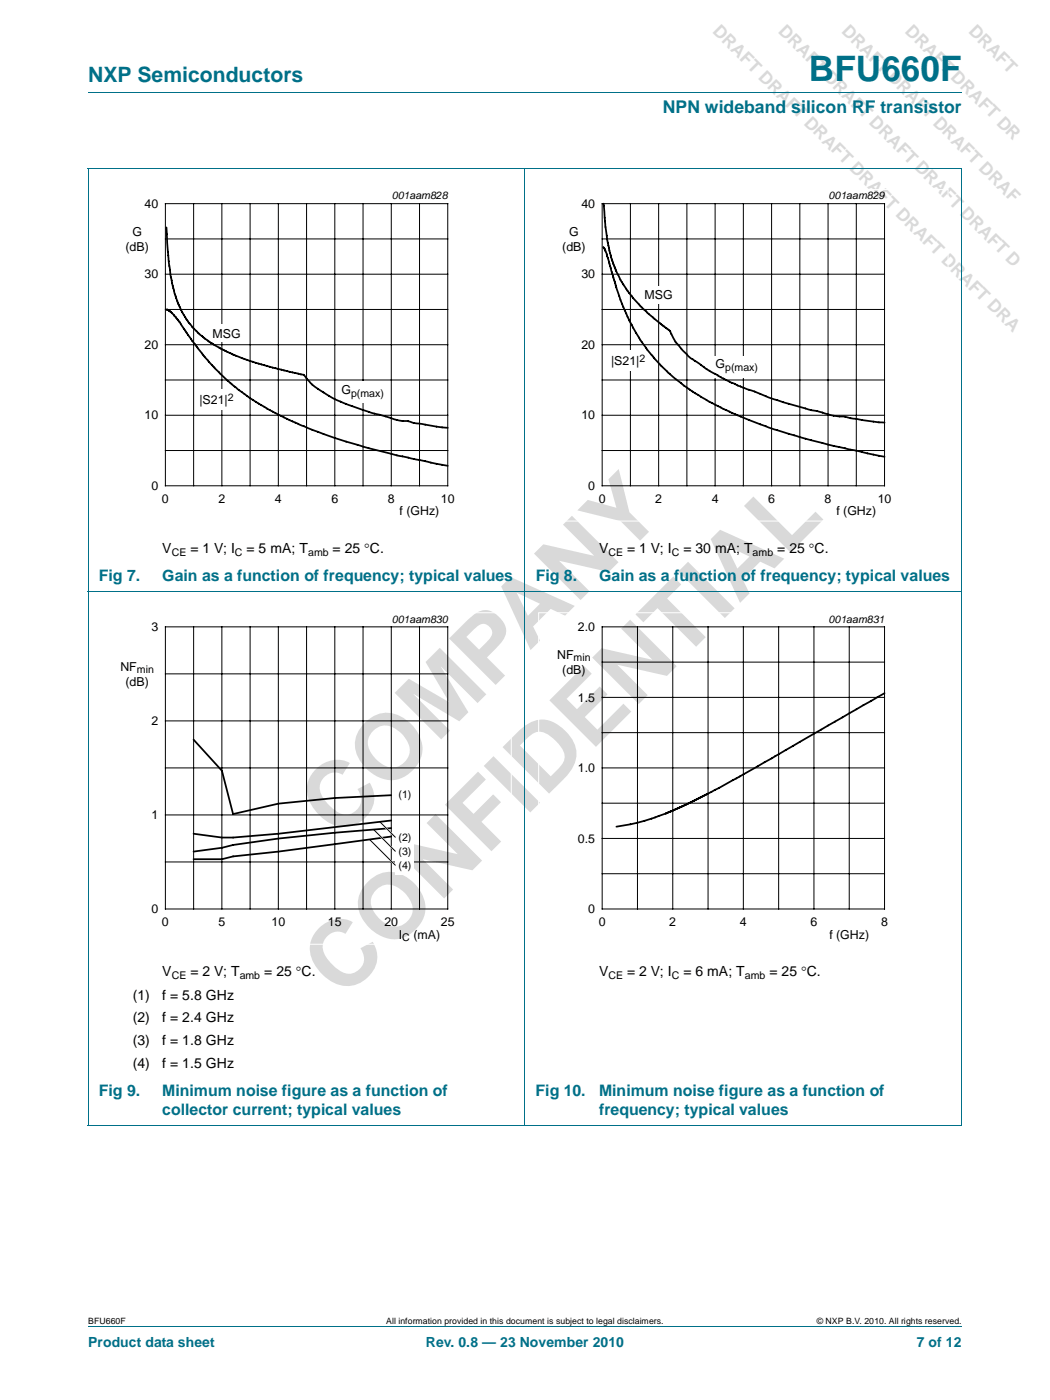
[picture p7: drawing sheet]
<svg xmlns="http://www.w3.org/2000/svg" width="210mm" height="280mm" viewBox="0 0 210 280" stroke-linecap="round" stroke-linejoin="round" font-family="sans-serif">
<path d="M17.6 18.5h174.7M17.6 33.7h174.7M17.6 33.7v191.5M104.9 33.7v191.6M192.3 33.7v191.5M17.6 118.4h174.7M17.6 225.3h174.7M17.6 265.5h174.7" fill="none" stroke="#007088" stroke-width=".2"/>
<path d="M20.4 37.9h81.8v66.4h-81.8z" fill="none" stroke="#fff" stroke-width=".2"/>
<g fill="none" stroke="#000" stroke-width=".2">
<path d="M33.1 40.7h56.4v56.5h-56.4zM33.1 47.8h56.4M33.1 54.9h56.4M38.7 40.7v56.5M44.4 40.7v56.5M50 40.7v56.5M55.6 40.7v56.5M61.3 40.7v56.5M66.9 40.7v56.5M72.6 40.7v56.5M78.2 40.7v56.5M83.9 40.7v56.5"/>
<path d="M33.1 61.9h56.4M33.1 76h56.4M33.1 69h56.4M33.1 90.1h56.4M33.1 83.1h56.4"/>
</g>
<g fill="#fff">
<path d="M41.8 64.9h7v3.6h-7z"/>
<path d="M39.1 77.8h8.4v4.1h-8.4z"/>
<path d="M67.5 76.3h10v4.4h-10z"/>
</g>
<path d="M33.3 45.5l.4 6.2a26.7 26.7 0 0 0 3 11.3 16.9 16.9 0 0 0 6.2 6.1l3.2 1.6a81.7 81.7 0 0 0 14.6 4.3l.4 .5a10.7 10.7 0 0 0 4.1 3.4l1.7 1 2.3 .9 5 1.8 1.8 .4a17.7 17.7 0 0 0 5.6 1.3l1.1 .3 6.8 1M33.3 62l1 .5 1.6 2a51.2 51.2 0 0 0 11 12.9 61 61 0 0 0 17.8 9.4l9 2.9 5.6 1.4 10.2 2.1" fill="none" stroke="#000" stroke-width=".35"/>
<path d="M107.7 37.9h81.8v66.4h-81.8z" fill="none" stroke="#fff" stroke-width=".2"/>
<g fill="none" stroke="#000" stroke-width=".2">
<path d="M120.4 40.7h56.4v56.5h-56.4zM120.4 47.8h56.4M120.4 54.9h56.4M126 40.7v56.5M131.7 40.7v56.5M137.3 40.7v56.5M143 40.7v56.5M148.6 40.7v56.5M154.2 40.7v56.5M159.9 40.7v56.5M165.5 40.7v56.5M171.2 40.7v56.5"/>
<path d="M120.4 61.9h56.4M120.4 76h56.4M120.4 69h56.4M120.4 90.1h56.4M120.4 83.1h56.4"/>
</g>
<g fill="#fff">
<path d="M128.1 57.3h7.1v3.5h-7.1z"/>
<path d="M121.4 70.1h8.4v4.1h-8.4z"/>
<path d="M142.3 71.2h10v4.3h-10z"/>
</g>
<path d="M120.6 49.5l.7 1.2 1.8 6.5a37.2 37.2 0 0 0 11.7 18.4 50.3 50.3 0 0 0 13.6 7.9 127.5 127.5 0 0 0 23.3 6.8l5.1 1.1M120.7 40.7l.3 4.1a28.1 28.1 0 0 0 3 11.2l.2 .2a25.4 25.4 0 0 0 3.8 5l1.7 1.6 3.2 2.7a2.77 2.77 0 0 1 1.6 2l.7 1.1 1.3 1.5 1.3 1.4 .6 .4a45 45 0 0 0 13.6 6.9l4.5 1.7 5.7 1.6 1.1 .1a18.5 18.5 0 0 0 5.9 1.2l3.6 .7 4 .4" fill="none" stroke="#000" stroke-width=".35"/>
<g fill="none" stroke="#000" stroke-width=".2">
<path d="M33.1 125.4h56.4v56.5h-56.4zM33.1 134.8h56.4M38.7 125.4v56.5M44.4 125.4v56.5M50 125.4v56.5M55.6 125.4v56.5M61.3 125.4v56.5M66.9 125.4v56.5M72.6 125.4v56.5M78.2 125.4v56.5M83.9 125.4v56.5M33.1 144.2h56.4"/>
<path d="M33.1 153.6h56.4M33.1 163h56.4M33.1 172.5h56.4"/>
</g>
<path d="M20.4 122.6h81.8v66.3h-81.8z" fill="none" stroke="#fff" stroke-width=".2"/>
<g fill="#fff">
<path d="M79.1 157.4h3.7v3.6h-3.7z"/>
<path d="M79.1 165.9h3.7v3.6h-3.7z"/>
<path d="M79.1 168.7h3.7v3.6h-3.7z"/>
<path d="M79.1 171.5h3.7v3.6h-3.7z"/>
</g>
<path d="M176.8 138.7l-18.3 10.5a352.9 352.9 0 0 1-18.1 10.1l-5.9 2.9M38.7 148l5.7 6.2 2.2 8.7 9.1-2.1 11.2-1.1 11.3-.6M141.5 158.8l-7 3.4M78.2 165.7l-11.3 .9-11.2 1.2-9.1 1.3-2.2 .5-5.7 .8M78.2 164.2l-22.5 2.6-9.1 .8h-2.2l-5.7-.8M78.2 167.4l-22.5 3-9.1 .9-2.2 .6h-5.7M133.1 162.8l-2.8 1a37.3 37.3 0 0 1-7.1 1.6M134.5 162.2l-1.4 .6" fill="none" stroke="#000" stroke-width=".35"/>
<path d="M74.2 168.3l4.9 4.9M75 166.3l4.1 4.1M76.3 164.8l2.8 2.8" fill="none" stroke="#fff" stroke-width=".35"/>
<g fill="none" stroke="#000" stroke-width=".2">
<path d="M120.4 125.4h56.4v56.5h-56.4zM120.4 139.5h56.4M120.4 132.5h56.4M127.4 125.4v56.5M134.5 125.4v56.5M141.5 125.4v56.5M148.6 125.4v56.5M155.7 125.4v56.5M162.7 125.4v56.5M169.8 125.4v56.5M120.4 153.6h56.4M120.4 146.6h56.4"/>
<path d="M73.9 168l5.2 5.2M74.7 166l4.4 4.4M75.9 164.4l3.2 3.2M120.4 174.8h56.4M120.4 167.8h56.4M120.4 160.7h56.4"/>
</g>
<path d="M107.7 122.6h81.8v66.3h-81.8z" fill="none" stroke="#fff" stroke-width=".2"/>
<g font-size="18.3" fill="#d9d9d9">
<text x="67.9" y="168.3" transform="rotate(-45 67.9 168.3)">COMPANY</text>
<text x="68.5" y="200.1" transform="rotate(-45 68.5 200.1)">CONFIDENTIAL</text>
</g>
<text font-size="7" fill="#007088" x="161.7" y="16.2">BFU660F</text>
<text font-size="4.2" fill="#007088" x="17.6" y="16.4">NXP Semiconductors</text>
<g font-size="3.5" fill="#d9d9d9">
<text x="142.3" y="6.4" transform="rotate(45 142.3 6.4)">DRAFT DRAFT DRAFT DRAFT DRAFT DRAFT DRA</text>
<text x="155.4" y="6.4" transform="rotate(45 155.4 6.4)">DRAFT DRAFT DRAFT DRAFT DRAFT D</text>
<text x="168.1" y="6.4" transform="rotate(45 168.1 6.4)">DRAFT DRAFT DRAFT DRAF</text>
<text x="180.8" y="6.4" transform="rotate(45 180.8 6.4)">DRAFT DRAFT DR</text>
</g>
<text font-size="3.5" fill="#007088" x="132.5" y="22.6">NPN wideband silicon RF transistor</text>
<g font-size="3.2" fill="#007088">
<text x="19.7" y="116.2">Fig 7.</text>
<text x="32.4" y="116.2">Gain as a function of frequency; typical values</text>
<text x="107.1" y="116.2">Fig 8.</text>
<text x="119.8" y="116.2">Gain as a function of frequency; typical values</text>
<text x="19.7" y="219.2">Fig 9.</text>
<text x="32.4" y="219.2">Minimum noise figure as a function of</text>
<text x="107.1" y="219.2">Fig 10.</text>
<text x="119.8" y="219.2">Minimum noise figure as a function of</text>
<text x="32.4" y="223.1">collector current; typical values</text>
<text x="119.8" y="223.1">frequency; typical values</text>
</g>
<g font-size="2.8">
<text x="32.4" y="110.7">V</text>
<text x="38.1" y="110.7">= 1 V; I</text>
<text x="49.3" y="110.7">= 5 mA; T</text>
<text x="66.5" y="110.7">= 25 °C.</text>
<text x="119.8" y="110.7">V</text>
<text x="125.3" y="110.7">= 1 V; I</text>
<text x="136.6" y="110.7">= 30 mA; T</text>
<text x="155.4" y="110.7">= 25 °C.</text>
<text x="32.4" y="195.4">V</text>
<text x="38.1" y="195.4">= 2 V; T</text>
<text x="52.8" y="195.4">= 25 °C.</text>
<text x="119.8" y="195.4">V</text>
<text x="125.3" y="195.4">= 2 V; I</text>
<text x="136.6" y="195.4">= 6 mA; T</text>
<text x="153.8" y="195.4">= 25 °C.</text>
<text x="26.5" y="200">(1)</text>
<text x="32.4" y="200">f = 5.8 GHz</text>
<text x="26.5" y="204.6">(2)</text>
<text x="26.5" y="209.2">(3)</text>
<text x="32.4" y="204.6">f = 2.4 GHz</text>
<text x="32.4" y="209.2">f = 1.8 GHz</text>
<text x="26.5" y="213.7">(4)</text>
<text x="32.4" y="213.7">f = 1.5 GHz</text>
</g>
<g font-size="2.8" fill="#007088">
<text x="17.6" y="269.5">Product data sheet</text>
<text x="85.1" y="269.5">Rev. 0.8 — 23 November 2010</text>
<text x="183.3" y="269.5">7 of 12</text>
</g>
<g font-size="2.5">
<text x="28.9" y="41.6">40</text>
<text x="116.2" y="41.6">40</text>
<text x="26.5" y="47.2">G</text>
<text x="113.8" y="47.2">G</text>
<text x="25.1" y="50.2">(dB)</text>
<text x="112.4" y="50.2">(dB)</text>
<text x="28.9" y="55.7">30</text>
<text x="116.2" y="55.7">30</text>
<text x="128.8" y="59.9">MSG</text>
<text x="28.9" y="69.8">20</text>
<text x="42.5" y="67.6">MSG</text>
<text x="116.2" y="69.8">20</text>
<text x="122.2" y="73.1">|S21|</text>
<text x="143" y="73.7">G</text>
<text x="28.9" y="83.9">10</text>
<text x="39.9" y="80.9">|S21|</text>
<text x="68.3" y="78.8">G</text>
<text x="116.2" y="83.9">10</text>
<text x="30.3" y="98">0</text>
<text x="32.4" y="100.6">0</text>
<text x="43.7" y="100.6">2</text>
<text x="55" y="100.6">4</text>
<text x="66.2" y="100.6">6</text>
<text x="77.5" y="100.6">8</text>
<text x="88.1" y="100.6">10</text>
<text x="117.6" y="98">0</text>
<text x="119.7" y="100.6">0</text>
<text x="131" y="100.6">2</text>
<text x="142.3" y="100.6">4</text>
<text x="153.6" y="100.6">6</text>
<text x="164.8" y="100.6">8</text>
<text x="175.5" y="100.6">10</text>
<text x="79.9" y="103.1">f (GHz)</text>
<text x="167.2" y="103.1">f (GHz)</text>
<text x="30.3" y="126.3">3</text>
<text x="111.4" y="131.8">NF</text>
<text x="115.5" y="126.3">2.0</text>
<text x="24.1" y="134.2">NF</text>
<text x="25.1" y="137.2">(dB)</text>
<text x="112.4" y="134.8">(dB)</text>
<text x="115.5" y="140.4">1.5</text>
<text x="30.3" y="145.1">2</text>
<text x="115.5" y="154.5">1.0</text>
<text x="30.3" y="163.9">1</text>
<text x="115.5" y="168.6">0.5</text>
<text x="30.3" y="182.7">0</text>
<text x="32.4" y="185.3">0</text>
<text x="43.7" y="185.3">5</text>
<text x="54.3" y="185.3">10</text>
<text x="65.6" y="185.3">15</text>
<text x="76.8" y="185.3">20</text>
<text x="88.1" y="185.3">25</text>
<text x="117.6" y="182.7">0</text>
<text x="119.7" y="185.3">0</text>
<text x="133.8" y="185.3">2</text>
<text x="147.9" y="185.3">4</text>
<text x="162" y="185.3">6</text>
<text x="176.1" y="185.3">8</text>
<text x="79.7" y="187.8">I</text>
<text x="82.6" y="187.8">(mA)</text>
<text x="165.8" y="187.8">f (GHz)</text>
</g>
<g font-size="2.1">
<text x="78.3" y="39.9">001aam828</text>
<text x="165.6" y="39.9">001aam829</text>
<text x="127.8" y="72.4">2</text>
<text x="145" y="74.2">p(max)</text>
<text x="45.5" y="80.1">2</text>
<text x="70.2" y="79.3">p(max)</text>
<text x="34.3" y="111.2">CE</text>
<text x="46.9" y="111.2">C</text>
<text x="61.6" y="111.2">amb</text>
<text x="121.6" y="111.2">CE</text>
<text x="134.3" y="111.2">C</text>
<text x="150.5" y="111.2">amb</text>
<text x="78.3" y="124.6">001aam830</text>
<text x="165.6" y="124.6">001aam831</text>
<text x="27.4" y="134.7">min</text>
<text x="114.7" y="132.3">min</text>
<text x="79.7" y="159.7">(1)</text>
<text x="79.7" y="168.2">(2)</text>
<text x="79.7" y="171">(3)</text>
<text x="79.7" y="173.8">(4)</text>
<text x="80.4" y="188.3">C</text>
<text x="34.3" y="195.9">CE</text>
<text x="47.9" y="195.9">amb</text>
<text x="121.6" y="195.9">CE</text>
<text x="134.3" y="195.9">C</text>
<text x="148.9" y="195.9">amb</text>
</g>
<g font-size="1.7">
<text x="17.6" y="264.9">BFU660F</text>
<text x="77.2" y="264.9">All information provided in this document is subject to legal disclaimers.</text>
<text x="163.3" y="264.9">© NXP B.V. 2010. All rights reserved.</text>
</g>
</svg>
